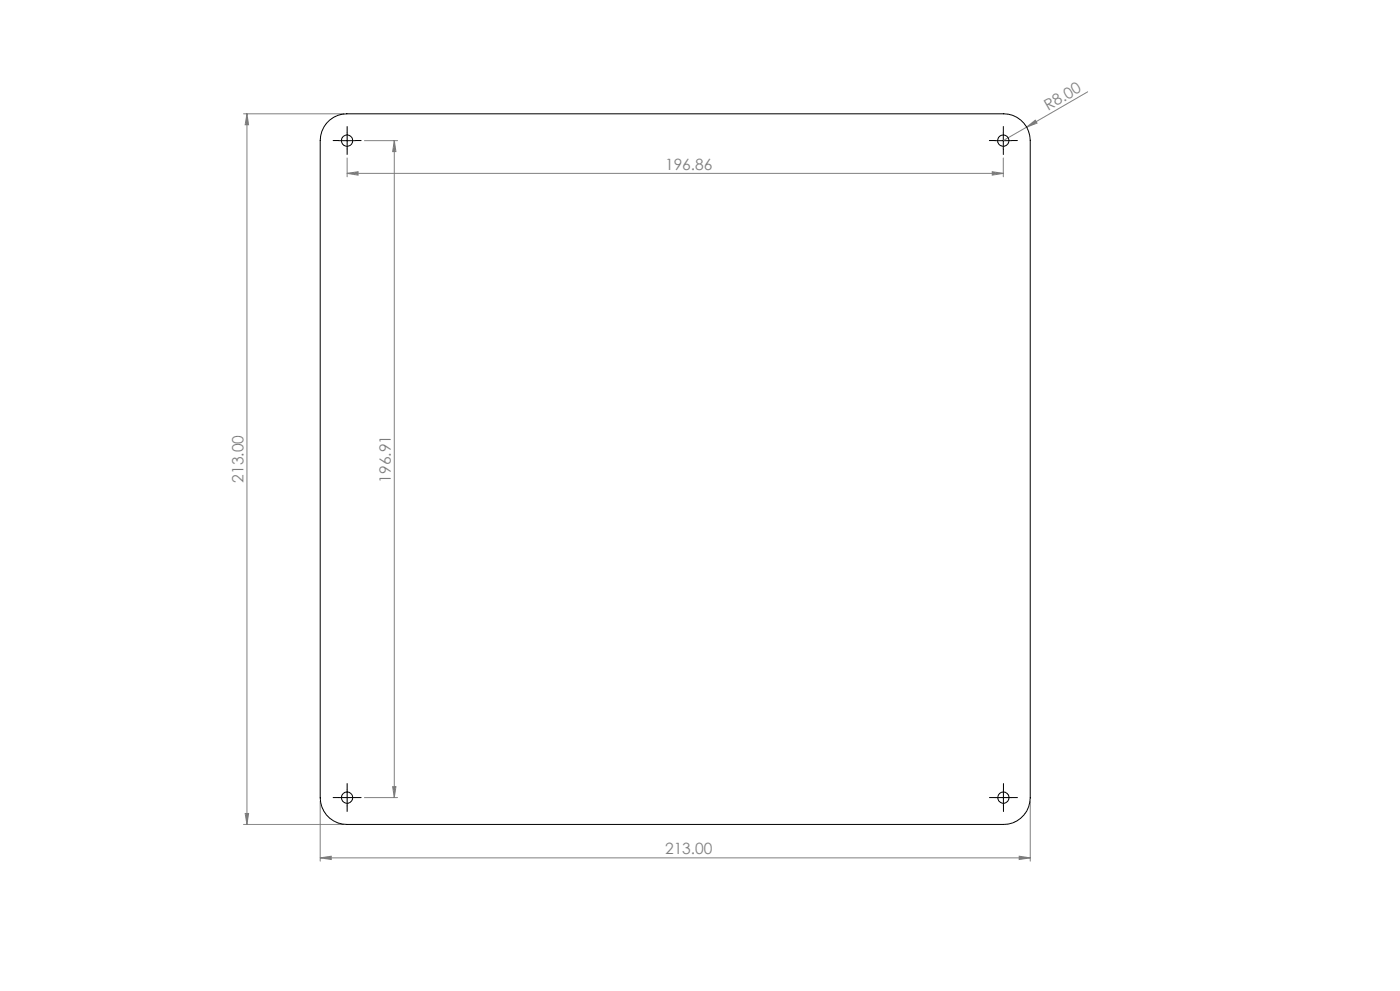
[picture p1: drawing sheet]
<svg xmlns="http://www.w3.org/2000/svg" width="420mm" height="297mm" viewBox="0 0 420 297" stroke-linecap="round" stroke-linejoin="round" font-family="sans-serif">
<g fill="none" stroke="#808080" stroke-width=".3">
<path d="M73.1 34.1h30M74.1 34.1l.5 3.3h-1zM74.1 34.1v213M308 38.1l2.6-2.1 .5 .9zM308 38.1l-6.9 4M326.3 27.5l-18.3 10.6M104.1 52l3.3-.5v1zM104.1 47.3v5.7M104.1 52h196.9M109.3 42.2h10M118.3 42.2l.5 3.2h-1zM118.3 42.2v196.8"/>
<path d="M297.7 51.5l3.3 .5-3.3 .5zM301 47.3v5.7M109.3 239h10M117.8 235.8h1l-.5 3.2zM73.1 247.1h30M73.6 243.8h1l-.5 3.3zM96.1 257.1l3.3-.5v1zM96.1 240.1v18M96.1 257.1h213M305.8 256.6l3.3 .5-3.3 .5zM309.1 240.1v18"/>
</g>
<g fill="none" stroke="#000" stroke-width=".3" stroke-dasharray="15.2 1.3 1.3 1.3">
<path d="M104.1 39.6v-1.7M301 39.6v-1.7M101.6 42.1h-1.7M104.1 44.6v1.7M106.6 42.1h1.7M298.5 42.1h-1.7M301 44.6v1.7M303.5 42.1h1.7M101.6 239h-1.7M104.1 236.5v-1.7M106.6 239h1.7M298.5 239h-1.7"/>
<path d="M301 236.5v-1.7M303.5 239h1.7M104.1 241.5v1.7M301 241.5v1.7"/>
</g>
<path d="M104.1 39.6v5.1M301 39.6v5.1M101.6 42.2h5M298.5 42.2h5M101.6 239h5M104.1 236.5v5M298.5 239h5M301 236.5v5" fill="none" stroke="#000" stroke-width=".3"/>
<g fill="#808080">
<path d="M308 38.1l2.6-2.1 .5 .9z"/>
<path d="M96.1 257.1l3.3-.5v1zM305.8 256.6l3.3 .5-3.3 .5zM104.1 52l3.3-.5v1zM297.7 51.5l3.3 .5-3.3 .5z"/>
<path d="M74.1 34.1l.5 3.3h-1zM73.6 243.8h1l-.5 3.3zM118.3 42.2l.5 3.2h-1zM117.8 235.8h1l-.5 3.2z"/>
</g>
<g fill="none" stroke="#000" stroke-width=".3">
<path d="M98.9 36a7.8 7.8 0 0 1 5.2-1.9h197a8 8 0 0 1 8 8v197a8 8 0 0 1-8 8h-197a8 8 0 0 1-8-8v-197a8.1 8.1 0 0 1 2.8-6.1z"/>
<circle cx="104.1" cy="42.1" r="1.71"/>
<circle cx="301" cy="42.1" r="1.71"/>
<circle cx="104.1" cy="239" r="1.7"/>
<circle cx="301" cy="239" r="1.7"/>
</g>
<g font-size="4.7" fill="#808080">
<text x="314.4" y="33.2" transform="rotate(-30 314.4 33.2)">R8.00</text>
<text x="199.5" y="50.9">196.86</text>
<text x="73.1" y="144.7" transform="rotate(-90 73.1 144.7)">213.00</text>
<text x="117.3" y="144.7" transform="rotate(-90 117.3 144.7)">196.91</text>
<text x="199.5" y="256.1">213.00</text>
</g>
</svg>
